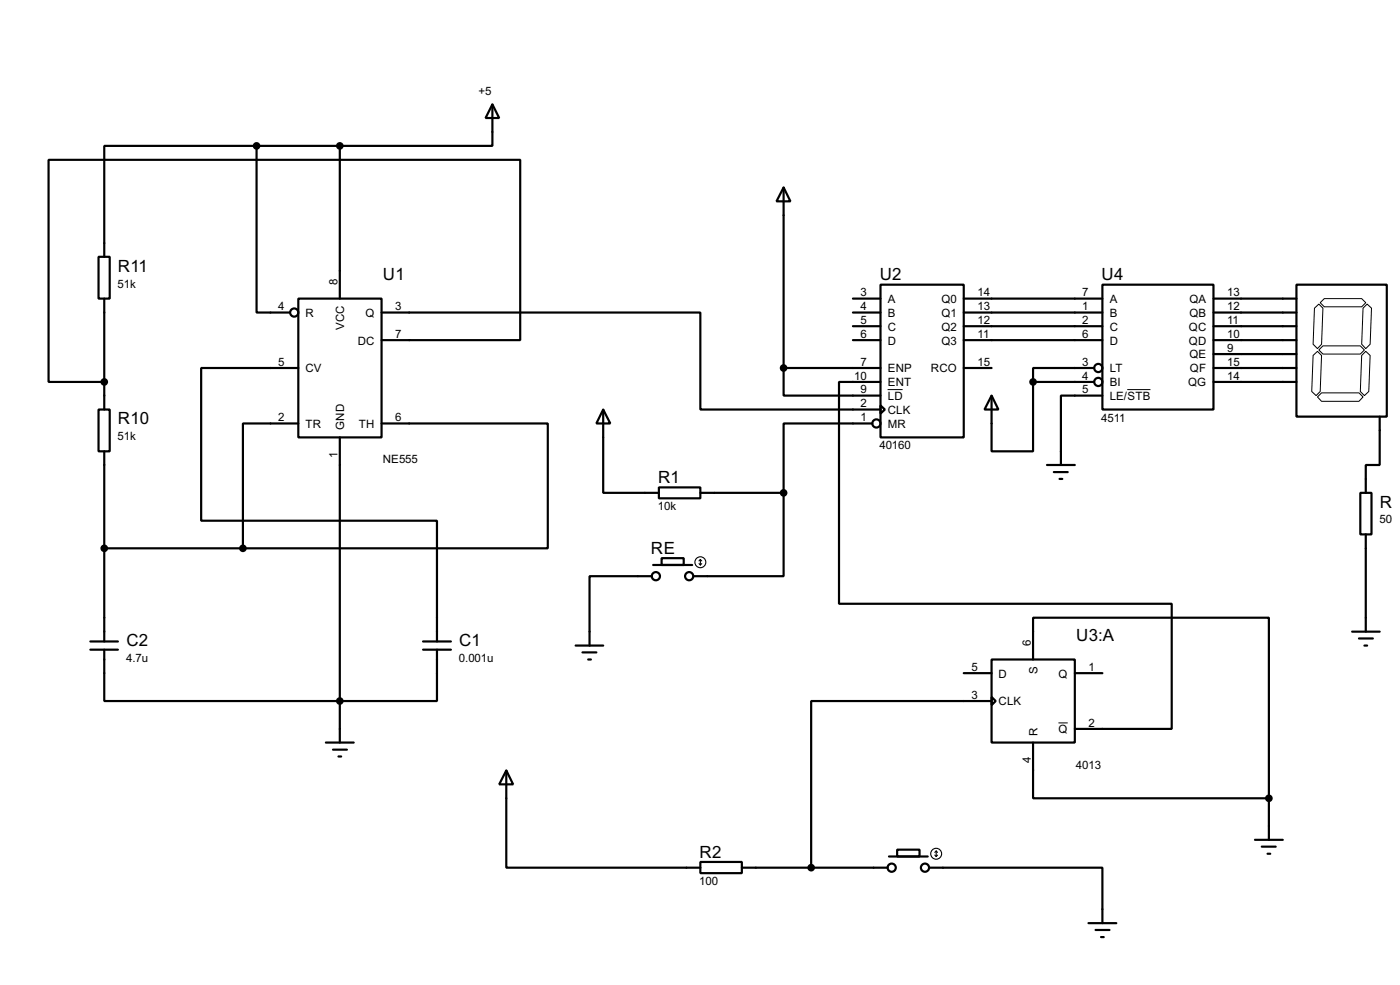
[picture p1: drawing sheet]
<svg xmlns="http://www.w3.org/2000/svg" width="256mm" height="180mm" viewBox="0 0 256 180" stroke-linecap="round" stroke-linejoin="round" font-family="sans-serif">
<g fill="none" stroke="#000" stroke-width=".4">
<path d="M90.2 19.1l1.3 2.5h-2.5zM90.2 19.1v7.6h-27.9M47 26.7h-27.9v20.3M47 26.7v30.5h6.1M47 26.7h15.3M62.3 26.7v28M143.6 34.3l1.2 2.6h-2.5zM143.6 34.3v33.1M18.1 47h2v7.7h-2zM19.1 54.7v20.3M54.7 54.7h15.2v25.4h-15.2zM69.9 57.2h58.4v17.8h33"/>
<path d="M156.3 54.7h5M156.3 57.2h5M156.3 59.7h5M161.3 52.1h15.3v28h-15.3zM176.6 54.7h25.4M176.6 57.2h25.4M176.6 59.7h25.4M202 52.1h20.3v22.9h-20.3zM222.3 54.7h15.2M222.3 57.2h15.2M222.3 59.7h15.2M237.5 52.1h16.6v24.2h-16.6z"/>
<path d="M18.1 75h2v7.6h-2zM54.7 77.5h-10.2v22.9M54.7 67.4h-17.8v27.9h43.2v22.1M69.9 62.3h25.4v-33h-86.4v40.6h10.2M69.9 77.5h30.5v22.9h-55.9M110.5 75l1.3 2.5h-2.5zM110.5 75v15.2h10.2M143.6 67.4v5h17.7M143.6 67.4h17.7M156.3 62.3h5M159.8 77.5h-16.2v12.7M161.3 74.2l.8 .8-.8 .7z"/>
<path d="M161.3 69.9h-7.6v40.6h61v22.9h-17.8M176.6 67.4h5.1M176.6 62.3h25.4M181.7 72.4l1.2 2.6h-2.5zM189.3 69.9v12.7h-7.6v-10.2M189.3 69.9h11.2M200.5 67.4h-11.2v2.5M202 72.4h-7.6v12.7M222.3 67.4h15.2M222.3 62.3h15.2M222.3 64.8h15.2M222.3 69.9h15.2"/>
<path d="M252.8 76.3v8.8h-2.6v5.1M19.1 82.6v34.8M62.3 80.1v55.8M120.7 89.2h7.6v2h-7.6zM128.3 90.2h15.3M143.6 90.2v15.3h-16.5M191.8 85.1h5.1M193.1 86.4h2.5M194.1 87.7h.5M249.2 90.2h2.1v7.6h-2.1zM250.2 97.8v17.8M16.6 118.9h5"/>
<path d="M16.6 117.4h5M19.1 118.9v9.4h61v-9.4M19.1 100.4h25.4M77.5 118.9h5.1M77.5 117.4h5.1M105.5 118.2h5M106.7 119.4h2.6M119.4 105.5h-11.4v12.7M119.7 103.4h7.1M121.2 102.2h4.1v1.2h-4.1zM247.7 115.6h5.1M249 116.9h2.5"/>
<path d="M250 118.2h.5M59.7 135.9h5.1M61 137.2h2.6M62 138.5h.5M107.8 120.7h.5M176.6 123.2h5.1M181.7 120.7h15.2v15.2h-15.2zM181.7 127.6l.7 .7-.7 .8zM181.7 128.3h-33.1v30.5M189.3 120.7v-7.6h43.2v33M189.3 135.9v10.2h43.2M196.9 123.2h5.1"/>
<path d="M92.8 141l1.2 2.6h-2.5zM92.8 141v17.8h35.5M128.3 157.8h7.6v2h-7.6zM135.9 158.8h26.7M162.9 156.8h7.1M164.4 155.5h4.1v1.3h-4.1zM170.2 158.8h31.8v10.2M229.9 153.7h5.1M231.2 155h2.5M232.2 156.3h.5M232.5 146.1v7.6M199.4 169h5.1"/>
<path d="M200.7 170.2h2.6M201.7 171.5h.5"/>
<circle cx="53.9" cy="57.2" r=".75"/>
<circle cx="160.5" cy="77.5" r=".75"/>
<circle cx="201.2" cy="67.4" r=".75"/>
<circle cx="201.2" cy="69.9" r=".75"/>
<circle cx="120.1" cy="105.5" r=".75"/>
<circle cx="126.2" cy="105.5" r=".75"/>
<circle cx="163.3" cy="158.8" r=".75"/>
<circle cx="169.4" cy="158.8" r=".75"/>
</g>
<g fill="#000" stroke="#000" stroke-width=".4">
<circle cx="47" cy="26.7" r=".5"/>
<circle cx="62.2" cy="26.7" r=".5"/>
<circle cx="19.1" cy="69.9" r=".5"/>
<circle cx="143.5" cy="67.4" r=".5"/>
<circle cx="189.2" cy="69.9" r=".5"/>
<circle cx="143.5" cy="90.2" r=".5"/>
<circle cx="19.1" cy="100.4" r=".5"/>
<circle cx="44.5" cy="100.4" r=".5"/>
<circle cx="62.2" cy="128.3" r=".5"/>
<circle cx="148.6" cy="158.8" r=".5"/>
<circle cx="232.4" cy="146.1" r=".5"/>
</g>
<path d="M240.8 56.4l.8-.7 .8 .7-.3 6.6-.7 .8-.8-.8zM241.9 55.4l.7-.7h6.9l.7 .7-.7 .8h-6.9zM249.7 56.4l.8-.7 .8 .7-.3 6.6-.8 .8-.7-.8zM162.6 71.3h2.8M206.5 71.3h4.3M240.6 65.1l.8-.8 .7 .8-.2 6.6-.8 .7-.8-.7zM241.4 72.7l.7-.8h6.9l.7 .8-.7 .8h-6.9zM241.6 64.1l.8-.8h6.8l.8 .8-.8 .7h-6.8zM250.2 64.3l.8 .8-.2 6.6-.8 .7-.8-.7 .3-6.6zM193.9 132.3h1.7" fill="none" stroke="#000" stroke-width=".18"/>
<g fill="none" stroke="#000" stroke-width=".2">
<path d="M128.1 103.2l.2 .2M128.3 102.4v1M128.3 102.4l-.2 .3M128.3 102.4l.3 .3M128.6 103.2l-.3 .2M171.3 156.5l.2 .3M171.5 155.8v1M171.5 155.8l-.2 .2M171.5 155.8l.3 .2M171.8 156.5l-.3 .3"/>
<circle cx="128.3" cy="102.9" r="1"/>
<circle cx="171.5" cy="156.3" r="1"/>
</g>
<g font-size="3.5">
<text x="21.6" y="49.7">R11</text>
<text x="70.2" y="51.3">U1</text>
<text x="161.2" y="51.3">U2</text>
<text x="201.8" y="51.3">U4</text>
<text x="21.6" y="77.6">R10</text>
<text x="120.6" y="88.4">R1</text>
<text x="252.8" y="92.9">R</text>
<text x="119.3" y="101.4">RE</text>
<text x="23.2" y="118.3">C2</text>
<text x="84.1" y="118.3">C1</text>
<text x="197.2" y="117.4">U3:A</text>
<text x="128.2" y="157">R2</text>
</g>
<g font-size="2.4">
<text x="87.7" y="17.3">+5</text>
<text x="21.6" y="52.6">51k</text>
<text x="61.9" y="52.1" transform="rotate(-90 61.9 52.1)">8</text>
<text x="51" y="56.8">4</text>
<text x="55.9" y="58">R</text>
<text x="66.9" y="58">Q</text>
<text x="72.4" y="56.8">3</text>
<text x="157.7" y="54.3">3</text>
<text x="157.7" y="56.8">4</text>
<text x="157.7" y="59.3">5</text>
<text x="162.6" y="55.4">A</text>
<text x="162.6" y="58">B</text>
<text x="172.5" y="55.4">Q0</text>
<text x="172.5" y="58">Q1</text>
<text x="179.1" y="54.3">14</text>
<text x="179.1" y="56.8">13</text>
<text x="179.1" y="59.3">12</text>
<text x="198.3" y="54.3">7</text>
<text x="198.3" y="56.8">1</text>
<text x="198.3" y="59.3">2</text>
<text x="203.3" y="55.4">A</text>
<text x="203.3" y="58">B</text>
<text x="217.9" y="55.4">QA</text>
<text x="217.9" y="58">QB</text>
<text x="224.8" y="54.3">13</text>
<text x="224.8" y="56.8">12</text>
<text x="224.8" y="59.3">11</text>
<text x="63.1" y="60.4" transform="rotate(-90 63.1 60.4)">VCC</text>
<text x="65.5" y="63.1">DC</text>
<text x="72.4" y="61.9">7</text>
<text x="157.7" y="61.9">6</text>
<text x="162.6" y="60.5">C</text>
<text x="162.6" y="63.1">D</text>
<text x="172.5" y="60.5">Q2</text>
<text x="172.5" y="63.1">Q3</text>
<text x="179.1" y="61.9">11</text>
<text x="198.3" y="61.9">6</text>
<text x="203.3" y="60.5">C</text>
<text x="203.3" y="63.1">D</text>
<text x="217.8" y="60.5">QC</text>
<text x="217.8" y="63.1">QD</text>
<text x="217.9" y="65.6">QE</text>
<text x="224.8" y="61.9">10</text>
<text x="224.8" y="64.4">9</text>
<text x="51" y="67">5</text>
<text x="55.9" y="68.1">CV</text>
<text x="156.5" y="69.5">10</text>
<text x="157.7" y="67">7</text>
<text x="157.7" y="72">9</text>
<text x="162.6" y="68.1">ENP</text>
<text x="162.6" y="70.7">ENT</text>
<text x="170.5" y="68.1">RCO</text>
<text x="179.1" y="67">15</text>
<text x="198.3" y="67">3</text>
<text x="198.3" y="69.5">4</text>
<text x="198.3" y="72">5</text>
<text x="203.3" y="68.1">LT</text>
<text x="203.3" y="70.7">BI</text>
<text x="217.6" y="70.7">QG</text>
<text x="218" y="68.1">QF</text>
<text x="224.8" y="67">15</text>
<text x="224.8" y="69.5">14</text>
<text x="51" y="77.1">2</text>
<text x="72.4" y="77.1">6</text>
<text x="157.7" y="74.6">2</text>
<text x="157.7" y="77.1">1</text>
<text x="162.6" y="73.2">LD</text>
<text x="162.6" y="75.8">CLK</text>
<text x="201.8" y="77.2">4511</text>
<text x="203.3" y="73.2">LE/STB</text>
<text x="21.6" y="80.6">51k</text>
<text x="55.9" y="78.3">TR</text>
<text x="61.9" y="83.8" transform="rotate(-90 61.9 83.8)">1</text>
<text x="63.1" y="78.7" transform="rotate(-90 63.1 78.7)">GND</text>
<text x="65.7" y="78.3">TH</text>
<text x="161.1" y="82.2">40160</text>
<text x="162.6" y="78.3">MR</text>
<text x="70.1" y="84.8">NE555</text>
<text x="120.5" y="93.4">10k</text>
<text x="252.7" y="95.8">50</text>
<text x="188.9" y="118.2" transform="rotate(-90 188.9 118.2)">6</text>
<text x="23.1" y="121.2">4.7u</text>
<text x="84.1" y="121.2">0.001u</text>
<text x="178" y="122.8">5</text>
<text x="182.9" y="124">D</text>
<text x="190.1" y="123.4" transform="rotate(-90 190.1 123.4)">S</text>
<text x="193.9" y="124">Q</text>
<text x="199.4" y="122.8">1</text>
<text x="178" y="127.9">3</text>
<text x="182.9" y="129.1">CLK</text>
<text x="190.1" y="134.6" transform="rotate(-90 190.1 134.6)">R</text>
<text x="193.9" y="134.2">Q</text>
<text x="199.4" y="133">2</text>
<text x="188.9" y="139.6" transform="rotate(-90 188.9 139.6)">4</text>
<text x="197.1" y="140.7">4013</text>
<text x="128.1" y="162">100</text>
</g>
</svg>
